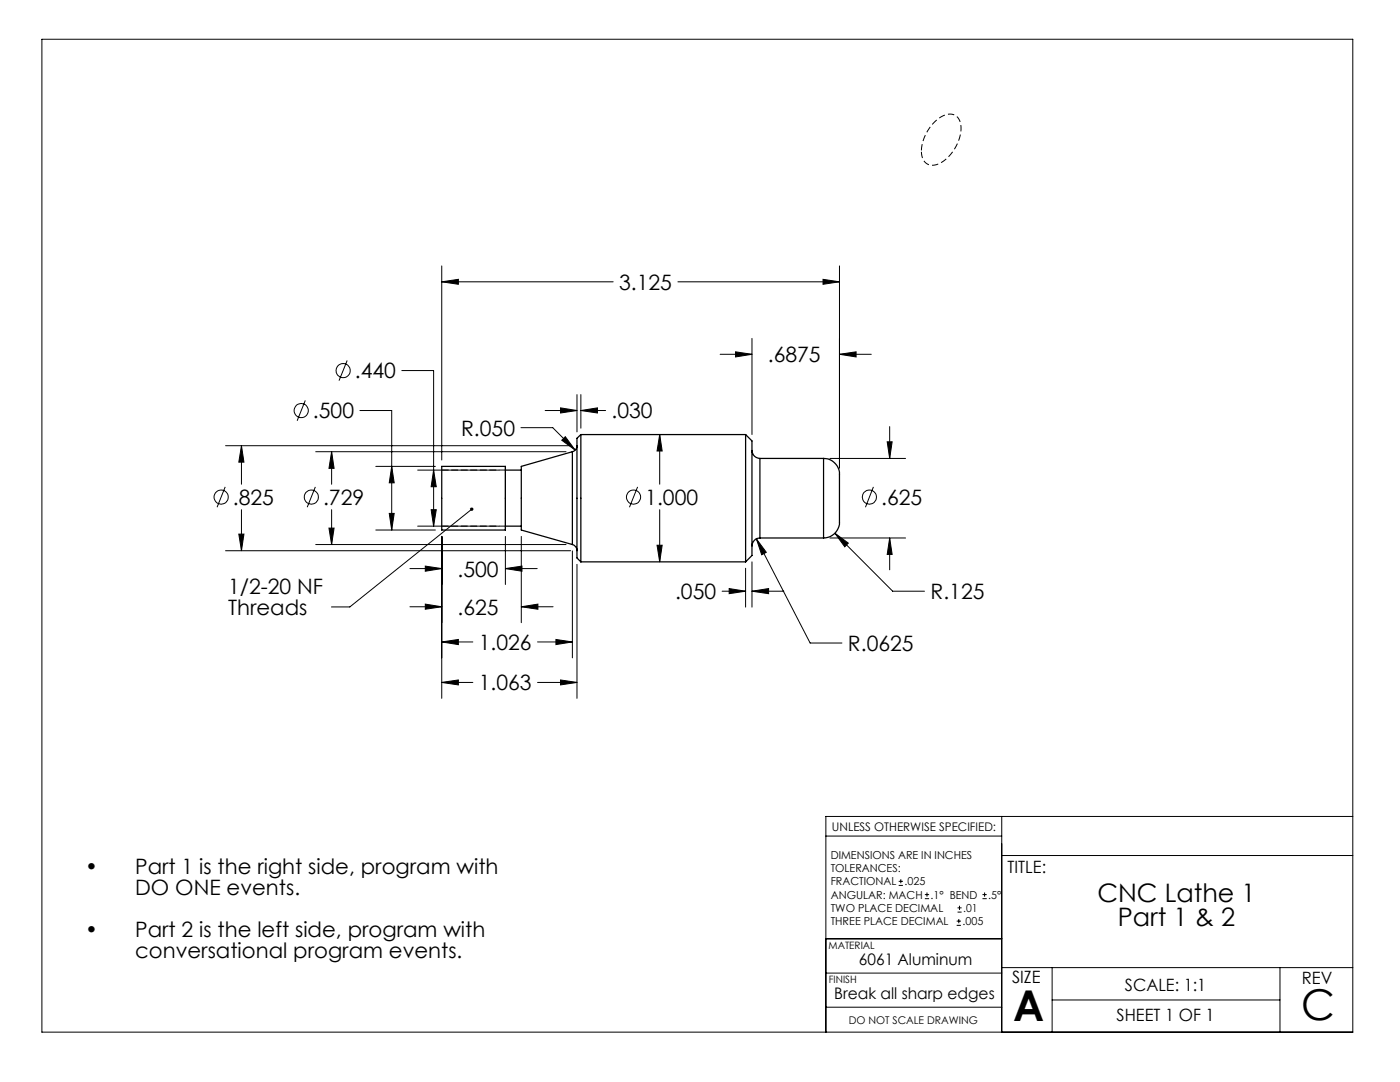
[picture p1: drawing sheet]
<svg xmlns="http://www.w3.org/2000/svg" width="279mm" height="216mm" viewBox="0 0 279 216" stroke-linecap="round" stroke-linejoin="round" font-family="sans-serif">
<g fill="none" stroke="#000" stroke-width=".2">
<path d="M8.4 7.8h261.6v198.2h-261.6zM88.2 56.2l3.3-.5v1zM88.2 53.1v38.7M88.2 56.2h34.2M135.3 56.2h32.2M164.3 55.7l3.2 .5-3.2 .5zM167.5 53.1v40.3M60.9 79.9l-1.6 4.1M69.3 71.9l-1.6 4.1M80.2 73.9h6.3v31.1M115.1 78.7v7.5M115.9 78.7v6.7"/>
<path d="M143.7 70.7h6.4M146.8 70.2l3.3 .5-3.3 .5zM150.1 67.5v19.2M167.5 70.7l3.4-.5v1zM167.5 70.7h6.4M44.9 97.2l-1.6 4M45 88.9h68.9M48.2 88.9l.5 3.3h-1zM48.2 88.9v7.7M62.9 97.2l-1.6 4M63 90.1h50M66.2 90.1l.5 3.4h-1z"/>
<path d="M66.2 90.1v6.5M71.8 81.9h6.4v23.9M75 93.1h11.9M78.2 93.1l.5 3.2h-1zM83.4 93.8h16.2M86.5 93.8l.6 3.3h-1.1zM100.9 93.1v12.7M104 85.3h6.3l4.5 4.5M108.8 81.9h6.3M111.9 81.4l3.2 .5-3.2 .5zM112.1 87.8l.7-.7 2 2.7zM115.9 81.9l3.3-.5v1z"/>
<path d="M115.9 81.9h5M127.2 97.2l-1.6 4M131.7 86.7l.5 3.3h-1.1zM131.7 86.7v9.9M165.6 91.5h15.1M174.3 97.2l-1.6 4M177.1 88.2h.9l-.4 3.3zM177.6 85.1v6.4M45 109.9h68.9M47.7 106.6h1l-.5 3.3zM48.2 101.7v8.2M63 108.7h50"/>
<path d="M65.7 105.4h1l-.5 3.3zM66.2 101.7v7M75 105.8h11.9M77.7 102.4h1l-.5 3.4zM81.8 113.5h6.4M83.4 105h16.2M84.9 113l3.3 .5-3.3 .5zM86 101.7h1.1l-.6 3.3zM88.2 107v32.3M94.2 101.6l-24.4 19.5h-3.7M100.9 113.5l3.3-.5v1zM100.9 107v9.6"/>
<path d="M100.9 113.5h6.3M104 107v17.2M114.2 109.9v21.4M115.1 112.6v26.7M131.1 108.8h1.1l-.5 3.3zM131.7 101.7v10.4M144.1 118h4.7M145.5 117.4l3.3 .6-3.3 .5zM148.8 113.4v7.7M150.1 118l3.3-.6v1.1zM150.1 112.1v9M150.1 118h6.3"/>
<path d="M151 107.5l1.9 2.7-.9 .5zM151 107.5l10.7 20.8h6.3M165.6 107.4h15.1M166.6 106.4l2.7 2-.7 .7zM166.6 106.4l11.6 11.6h6.3M177.6 107.4l.4 3.2h-.9zM177.6 107.4v6.3M81.8 121.1h6.4M84.9 120.5l3.3 .6-3.3 .5zM88.2 136.2l3.3-.5v1zM88.2 128.1l3.3-.5v1zM88.2 136.2h6.2"/>
<path d="M88.2 128.1h6.2M104 121.1l3.4-.6v1.1zM104 121.1h6.4M107.3 136.2h7.8M107.3 128.1h6.9M110.9 127.6l3.3 .5-3.3 .5zM111.9 135.7l3.2 .5-3.2 .5zM164.8 166.8h35.1M179.4 176.7h.8M179.4 175.9h.8M179.8 175.4v.8M184.6 179.3h.8"/>
<path d="M184.6 178.5h.8M185 178.1v.8M196.1 179.3h.8M196.1 178.5h.8M196.5 178.1v.8M199.9 170.7h70.1M199.9 162.9v43.1M270 162.9h-105.2v43.1M164.8 194.2h35.1M164.8 187.3h35.1M190.9 184.6h.9M190.9 183.8h.9"/>
<path d="M191.1 182h.8M191.1 181.2h.8M191.3 183.4v.8M191.5 180.7v.9M199.9 193.1h70.1M210 193.1v12.9M210 199.5h45.4M255.4 193.1v12.9M164.8 201h35.1"/>
<circle cx="68.5" cy="73.9" r="1.4"/>
<circle cx="44.1" cy="99.2" r="1.42"/>
<circle cx="60.1" cy="81.9" r="1.41"/>
<circle cx="62.1" cy="99.2" r="1.41"/>
<circle cx="126.4" cy="99.2" r="1.42"/>
<circle cx="173.5" cy="99.2" r="1.41"/>
</g>
<path d="M183.9 30.2a2.33 2.33 0 0 0 2.7 2.7 8.1 8.1 0 0 0 5.2-7.2 2.45 2.45 0 0 0-2.2-2.9 6.8 6.8 0 0 0-5 4.4l-.5 1.5-.2 1.5" fill="none" stroke="#000" stroke-width=".2" stroke-dasharray="1.3 .6" stroke-dashoffset="-.1" stroke-linecap="butt"/>
<path d="M100.9 93.8h-12.7M88.2 105h12.7" fill="none" stroke="#000" stroke-width=".2" stroke-dasharray="1.3 .6"/>
<g fill="#000">
<path d="M93.9 101.4l.4-.1-.1 .3 .2-.2a.34 .34 0 0 1 0 .5 .34 .34 0 0 1-.5 0 .34 .34 0 0 1 0-.5z"/>
<path d="M164.3 55.7l3.2 .5-3.2 .5zM88.2 56.2l3.3-.5v1zM146.8 70.2l3.3 .5-3.3 .5zM167.5 70.7l3.4-.5v1zM78.2 93.1l.5 3.2h-1zM77.7 102.4h1l-.5 3.4zM177.6 107.4l.4 3.2h-.9zM177.1 88.2h.9l-.4 3.3zM166.6 106.4l2 2.7 .7-.7zM151 107.5l1 3.2 .9-.5zM112.8 87.1l-.7 .7 2.7 2zM88.2 136.2l3.3-.5v1zM111.9 135.7l3.2 .5-3.2 .5zM84.9 120.5l3.3 .6-3.3 .5zM104 121.1l3.4-.6v1.1zM84.9 113l3.3 .5-3.3 .5zM100.9 113.5l3.3-.5v1zM115.9 81.9l3.3-.5v1zM111.9 81.4l3.2 .5-3.2 .5zM145.5 117.4l3.3 .6-3.3 .5zM150.1 118l3.3-.6v1.1zM65.7 105.4h1l-.5 3.3zM66.2 90.1l.5 3.4h-1zM88.2 128.1l3.3-.5v1zM110.9 127.6l3.3 .5-3.3 .5zM48.2 88.9l.5 3.3h-1zM47.7 106.6h1l-.5 3.3zM86.5 93.8l.6 3.3h-1.1zM86 101.7h1.1l-.6 3.3zM131.7 86.7l.5 3.3h-1.1zM131.1 108.8h1.1l-.5 3.3z"/>
</g>
<g fill="none" stroke="#000" stroke-width=".25">
<path d="M88.2 93.1h12.7v12.7h-12.7zM100.9 93.8h3.1M114.2 90.1l-10.2 3v12.7l10.2 2.9M114.2 90.1v18.6M115.1 88.9a1.25 1.25 0 0 1-.9 1.2M115.9 86.7v25.4M115.9 86.7l-.8 .8v23.8l.8 .8M115.9 86.7h32.9M148.8 86.7v25.4M148.8 86.7l1.3 1.3v22.8l-1.3 1.3M150.1 89.9a1.63 1.63 0 0 0 1.6 1.6M151.7 91.5v15.9"/>
<path d="M151.7 91.5h12.7M164.4 91.5a3.4 3.4 0 0 1 3.1 4.2v7.4a3.4 3.4 0 0 1-3.1 4.3M164.4 91.5v15.9M100.9 105h3.1M114.2 108.7a1.25 1.25 0 0 1 .9 1.2M115.9 112.1h32.9M151.7 107.4a1.63 1.63 0 0 0-1.6 1.5M151.7 107.4h12.7"/>
</g>
<g font-size="8.5">
<text x="202.2" y="203.7">A</text>
<text x="259.7" y="203.5">C</text>
</g>
<g font-size="5.1">
<text x="219" y="179.9">CNC Lathe 1</text>
<text x="223.1" y="184.8">Part 1 &amp; 2</text>
</g>
<g font-size="4.2">
<text x="123.6" y="57.8">3.125</text>
<text x="70.8" y="75.5">.440</text>
<text x="153.2" y="72.3">.6875</text>
<text x="62.5" y="83.5">.500</text>
<text x="122.1" y="83.5">.030</text>
<text x="92" y="86.9">R.050</text>
<text x="46.5" y="100.7">.825</text>
<text x="64.5" y="100.7">.729</text>
<text x="128.8" y="100.7">1.000</text>
<text x="175.9" y="100.7">.625</text>
<text x="45.5" y="118.5">1/2-20 NF</text>
<text x="91.3" y="115">.500</text>
<text x="134.7" y="119.5">.050</text>
<text x="185.7" y="119.5">R.125</text>
<text x="45.5" y="122.7">Threads</text>
<text x="91.3" y="122.7">.625</text>
<text x="95.6" y="129.7">1.026</text>
<text x="169.2" y="129.9">R.0625</text>
<text x="95.6" y="137.8">1.063</text>
<text x="17" y="174.5">•</text>
<text x="27" y="174.5">Part 1 is the right side, program with</text>
<text x="27" y="178.7">DO ONE events.</text>
<text x="17" y="187">•</text>
<text x="27" y="187">Part 2 is the left side, program with</text>
<text x="27" y="191.2">conversational program events.</text>
</g>
<g font-size="3.4">
<text x="201.1" y="174.2">TITLE:</text>
<text x="202" y="196.2">SIZE</text>
<text x="224.5" y="197.8">SCALE: 1:1</text>
<text x="259.8" y="196.4">REV</text>
<text x="222.8" y="203.7">SHEET 1 OF 1</text>
</g>
<g font-size="3.2">
<text x="171.4" y="192.6">6061 Aluminum</text>
<text x="166.5" y="199.4">Break all sharp edges</text>
</g>
<text font-size="2.4" x="166" y="165.8">UNLESS OTHERWISE SPECIFIED:</text>
<g font-size="2.2">
<text x="165.8" y="171.4">DIMENSIONS ARE IN INCHES</text>
<text x="165.8" y="179.3">ANGULAR: MACH</text>
<text x="165.8" y="174">TOLERANCES:</text>
<text x="165.8" y="176.7">FRACTIONAL</text>
<text x="180.5" y="176.7">.025</text>
<text x="185.7" y="179.3">.1° BEND</text>
<text x="197.2" y="179.3">.5°</text>
<text x="165.8" y="184.6">THREE PLACE DECIMAL</text>
<text x="165.8" y="182">TWO PLACE DECIMAL</text>
<text x="192.1" y="184.6">.005</text>
<text x="192.2" y="182">.01</text>
</g>
<text font-size="2.1" x="169.4" y="204.3">DO NOT SCALE DRAWING</text>
<g font-size="2">
<text x="165.3" y="189.4">MATERIAL</text>
<text x="165.4" y="196.2">FINISH</text>
</g>
</svg>
